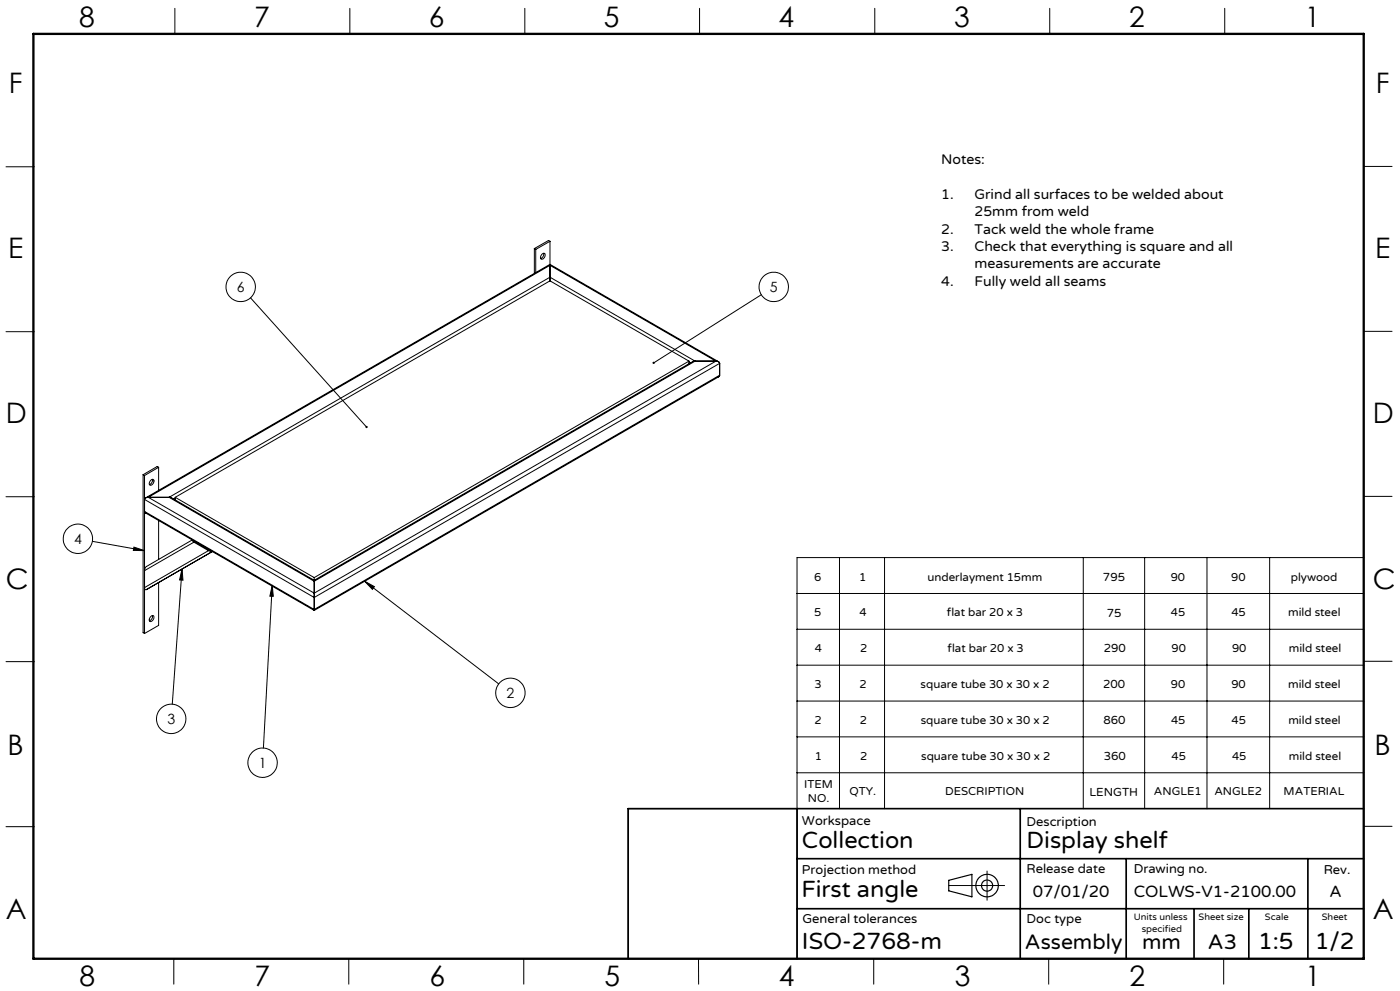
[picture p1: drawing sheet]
<svg xmlns="http://www.w3.org/2000/svg" width="420mm" height="297mm" viewBox="0 0 420 297" stroke-linecap="round" stroke-linejoin="round" font-family="sans-serif">
<g fill="none" stroke="#000" stroke-width=".35">
<path d="M284.6 263.8l7-1.8v6.8l-7-1.8z"/>
<circle cx="296.1" cy="265.4" r="1.66"/>
<circle cx="296.1" cy="265.4" r="3.4"/>
</g>
<g fill="none" stroke="#000" stroke-width=".3">
<path d="M52.5 2.5v7.7M105 2.5v7.7M157.4 2.5v7.7M209.9 2.5v7.7M262.4 2.5v7.7M314.9 2.5v7.7M367.4 2.5v7.7M1.8 50h8.5M409.1 49.9h8.5M160.3 74.5v7.4M160.3 74.5l.4 .3M160.7 74.8v6.9"/>
<path d="M162.5 76.3a.6 .6 0 0 1 1-.3 .6 .6 0 0 1-.1 1 .65 .65 0 0 1-.5 .7 .65 .65 0 0 1-.8-.5zM163.1 75.9a1.37 1.37 0 0 1-.9 1.6M165 79.2v.3M165 79.2l50.5 29.2M165 79.2l-121.3 70M165 79.5l49.8 28.7M165 72.3v6.9M165 79.5v3.6M165 79.5l-120.5 69.5M165 72.3l-4.3 2.5M165 72.3l-.4-.2-4.3 2.4M1.8 99.4h8.5"/>
<path d="M75.1 89.2l34.9 38.8M165 83.1v1.1M165 84.2l-112.4 64.8M165 84.2l41.7 24M165 83.1l43.5 25.1M165 83.1l-114.3 65.9M228.4 88.3l-32.3 20.5M409.1 99.3h8.5M206.7 108.2l-112.4 64.9M206.7 108.2v.8M206.7 108.5l.5 .3M208.5 108.2l-.7 .2-113.5 65.5"/>
<path d="M208.5 108.2h6.3M208.5 108.2l-114.2 66M214.8 108.2a.99 .99 0 0 1 1.1 .7M214.8 108.2l.7 .2 .4 .5M214.8 108.2l-120.5 69.6M215.5 113l-121.2 69.9M215.9 112.5l-.4 .5M215.9 108.9v3.6M215.9 108.9l-121.6 70.2M215.9 112.5l-121.6 70.2M1.8 148.9h8.5M42.9 142.3l.5 .2"/>
<path d="M42.9 142.3v47.3l.5 .3M43.4 142.5v47.4M43.4 149.7l50.9 29.4M44.5 149a.95 .95 0 0 0-1.1 .7M44.5 149l-.7 .2-.4 .5M44.5 149h6.2M44.5 149l49.8 28.8M45.1 144.1a.59 .59 0 0 1 .9-.4 .59 .59 0 0 1 .1 .9 .71 .71 0 0 1-.5 .7 .71 .71 0 0 1-.8-.2zM45.7 143.6a1.35 1.35 0 0 1-.9 1.6M47.6 140v7M47.6 156v11.7M47.6 140l-4.2 2.5"/>
<path d="M47.6 140l-.4-.2-4.3 2.5M50.7 149l.8 .2M50.7 149l43.6 25.2M51.5 149.2l42.8 24.7M52.6 149l41.7 24.1M52.6 149v.8M52.6 149.3l-.5 .3M409.1 148.8h8.5M27.7 162.2l15.7 2.8M40.2 164l3.2 1h-3.4zM47 174.9l-3.1 1.8M47.6 174.6v12.8l-4.2 2.5"/>
<path d="M54.6 170.5l.3 3.4-1-.1zM54.6 170.5l-2.9 40.6M57.7 161.8l-13.8 8-.3 .3-.2 .9 14.8-8.5M57.7 161.9l.5 .6M58.2 162.5l4.3 2.5M58.3 162.2l.2 .1M58.5 162.3l4.3 2.5M58.5 162.3h.1M62.5 165l1.1 .2M62.5 165l-19.1 11.1 .1 .5 .4 .1M62.8 164.8l.3 .2M62.8 164.8h.1"/>
<path d="M63.7 165.3l-19.8 11.4M81.7 175.4l.3 3.3h-1zM81.7 175.4l-2.7 48.8M94.3 177.8v1.3M94.3 173.9v.3M94.3 173.1v.8M94.3 174.2v3.6M94.3 179.1v3.6M109.4 174.2l2.9 1.6-.6 .8zM109.4 174.2l40.2 30.8M239.1 177.9h170M251.8 167.1v75.3"/>
<path d="M265.4 167.1v75.3M325 167.1v75.3M343.4 167.1v75.3M362.1 167.1v75.3M380.9 167.1v75.3M409.1 167.1h-170v120.2h-50.6v-44.9h50.6M1.8 198.3h8.5M45.3 184.7a.53 .53 0 0 1 .8-.1 .53 .53 0 0 1 0 .7 .81 .81 0 0 1-.4 .8 .81 .81 0 0 1-.9-.1l.1-.7zM45.7 184.5a1.37 1.37 0 0 1-.9 1.6M94.3 182.7l-50.9-29.4 .3 .4 50.6 29.2M94.3 182.7v.2M239.1 199.4h170"/>
<path d="M239.1 188.6h170M409.1 198.2h8.5M239.1 210.1h170M239.1 231.6h170M239.1 220.8h170M1.8 247.8h8.5M409.1 247.6h8.5M284.6 265.4h16.8M296.1 261.1v8.7M52.1 287.3v7.7M104.6 287.3v7.7M157.1 287.3v7.7"/>
<path d="M209.6 287.3v7.7M262.1 287.3v7.7M314.6 287.3v7.7M367.1 287.3v7.7"/>
<circle cx="72.2" cy="86" r="4.4"/>
<circle cx="232.1" cy="86" r="4.4"/>
<circle cx="23.4" cy="161.5" r="4.4"/>
<circle cx="51.4" cy="215.4" r="4.4"/>
<circle cx="153.1" cy="207.6" r="4.4"/>
<circle cx="78.8" cy="228.6" r="4.4"/>
</g>
<path d="M239.1 242.4v44.9M239.1 257.3h170M306.1 242.4v44.9M337.9 257.3v30M392.4 257.3v30M409.1 242.4h-220.6v44.9M239.1 272.3h170M358.2 272.3v15M374.6 272.3v15" fill="none" stroke="#000" stroke-width=".5"/>
<path d="M10 10.2h399.1v277.1h-399.1z" fill="none" stroke="#000" stroke-width=".7"/>
<path d="M81.7 175.4l.3 3.3h-1zM109.4 174.2l2.9 1.6-.6 .8zM54.6 170.5l.3 3.4-1-.1zM40.2 164l3.2 1h-3.4zM195.9 108.5l-.1 .4 .3-.1-.3 .1a.34 .34 0 0 0 .5 .1 .34 .34 0 0 0 .1-.5 .34 .34 0 0 0-.5 0zM109.7 127.7v.5h.5l-.2-.2 .2 .2v-.4z" fill="#000"/>
<g font-size="8.5">
<text x="23.8" y="8">8</text>
<text x="76.3" y="8">7</text>
<text x="128.7" y="8">6</text>
<text x="181.2" y="8">5</text>
<text x="233.6" y="8">4</text>
<text x="286.3" y="8">3</text>
<text x="338.7" y="8">2</text>
<text x="391.4" y="8">1</text>
<text x="2.7" y="28">F</text>
<text x="412.8" y="28">F</text>
<text x="2.4" y="77.2">E</text>
<text x="412.5" y="77.2">E</text>
<text x="1.8" y="126.8">D</text>
<text x="411.9" y="126.9">D</text>
<text x="1.8" y="176.6">C</text>
<text x="411.9" y="176.7">C</text>
<text x="2.3" y="226.2">B</text>
<text x="412.4" y="226.2">B</text>
<text x="1.7" y="275.4">A</text>
<text x="411.8" y="275.5">A</text>
<text x="23.9" y="295.5">8</text>
<text x="76.4" y="295.5">7</text>
<text x="128.8" y="295.5">6</text>
<text x="181.3" y="295.5">5</text>
<text x="233.7" y="295.5">4</text>
<text x="286.4" y="295.5">3</text>
<text x="338.8" y="295.5">2</text>
<text x="391.5" y="295.5">1</text>
</g>
<g font-size="7.1">
<text x="240.6" y="254">Collection</text>
<text x="308" y="254">Display shelf</text>
<text x="240.4" y="268.8">First angle</text>
<text x="240.6" y="284.3">ISO-2768-m</text>
<text x="377.4" y="284.3">1:5</text>
<text x="394.4" y="284.3">1/2</text>
</g>
<g font-size="6.3">
<text x="307.5" y="284.3">Assembly</text>
<text x="342.6" y="284.3">mm</text>
<text x="362.4" y="284.3">A3</text>
</g>
<g font-size="4.9">
<text x="309.9" y="268.7">07/01/20</text>
<text x="340.1" y="268.7">COLWS-V1-2100.00</text>
<text x="398.9" y="268.7">A</text>
</g>
<g font-size="4.2">
<text x="282.4" y="49.1">Notes:</text>
<text x="282.4" y="59.5">1.</text>
<text x="292.4" y="59.5">Grind all surfaces to be welded about</text>
<text x="292.4" y="64.8">25mm from weld</text>
<text x="282.4" y="70">2.</text>
<text x="292.4" y="70">Tack weld the whole frame</text>
<text x="282.4" y="75.2">3.</text>
<text x="292.4" y="75.2">Check that everything is square and all</text>
<text x="292.4" y="80.5">measurements are accurate</text>
<text x="71.1" y="87.6">6</text>
<text x="231" y="87.6">5</text>
<text x="282.4" y="85.7">4.</text>
<text x="292.4" y="85.7">Fully weld all seams</text>
<text x="22.2" y="163.1">4</text>
<text x="152" y="209.3">2</text>
<text x="50.2" y="217.1">3</text>
<text x="77.6" y="230.2">1</text>
</g>
<g font-size="3.9">
<text x="240.6" y="247.2">Workspace</text>
<text x="307.9" y="247.4">Description</text>
<text x="240.6" y="262.1">Projection method</text>
<text x="308" y="261.5">Release date</text>
<text x="340.1" y="261.5">Drawing no.</text>
<text x="397.1" y="262.1">Rev.</text>
<text x="240.7" y="276.6">General tolerances</text>
<text x="308" y="276.6">Doc type</text>
</g>
<g font-size="3.5">
<text x="244.2" y="174.1">6</text>
<text x="257.8" y="174.1">1</text>
<text x="278.2" y="174.1">underlayment 15mm</text>
<text x="330.9" y="174.2">795</text>
<text x="351.2" y="174.1">90</text>
<text x="369.4" y="174.1">90</text>
<text x="387.3" y="174.1">plywood</text>
<text x="244.3" y="184.7">5</text>
<text x="257.8" y="184.7">4</text>
<text x="284.1" y="184.7">flat bar 20 x 3</text>
<text x="332" y="184.9">75</text>
<text x="351.2" y="184.7">45</text>
<text x="369.4" y="184.7">45</text>
<text x="386.4" y="184.7">mild steel</text>
<text x="244.5" y="195.4">4</text>
<text x="258" y="195.4">2</text>
<text x="284.3" y="195.4">flat bar 20 x 3</text>
<text x="331.1" y="195.5">290</text>
<text x="351.5" y="195.4">90</text>
<text x="369.6" y="195.4">90</text>
<text x="386.7" y="195.4">mild steel</text>
<text x="244.3" y="206.1">3</text>
<text x="257.8" y="206.1">2</text>
<text x="276.2" y="206.1">square tube 30 x 30 x 2</text>
<text x="330.9" y="206.2">200</text>
<text x="351.3" y="206.1">90</text>
<text x="369.4" y="206.1">90</text>
<text x="386.5" y="206.1">mild steel</text>
<text x="244.4" y="217">2</text>
<text x="257.9" y="217">2</text>
<text x="276.2" y="217">square tube 30 x 30 x 2</text>
<text x="331" y="217.1">860</text>
<text x="351.3" y="217">45</text>
<text x="369.5" y="217">45</text>
<text x="386.5" y="217">mild steel</text>
<text x="244.5" y="227.7">1</text>
<text x="258" y="227.7">2</text>
<text x="276.4" y="227.7">square tube 30 x 30 x 2</text>
<text x="331.1" y="227.9">360</text>
<text x="351.4" y="227.7">45</text>
<text x="369.6" y="227.7">45</text>
<text x="386.6" y="227.7">mild steel</text>
<text x="241.3" y="236.2">ITEM</text>
<text x="254.8" y="238.3">QTY.</text>
<text x="283.5" y="238.3">DESCRIPTION</text>
<text x="326.9" y="238.5">LENGTH</text>
<text x="346.2" y="238.3">ANGLE1</text>
<text x="364.3" y="238.3">ANGLE2</text>
<text x="385.1" y="238.3">MATERIAL</text>
<text x="242.3" y="240.4">NO.</text>
</g>
<g font-size="2.8">
<text x="340.1" y="275.6">Units unless</text>
<text x="359.6" y="275.6">Sheet size</text>
<text x="379.5" y="275.8">Scale</text>
<text x="396.5" y="275.6">Sheet</text>
<text x="342.5" y="279.4">specified</text>
</g>
</svg>
